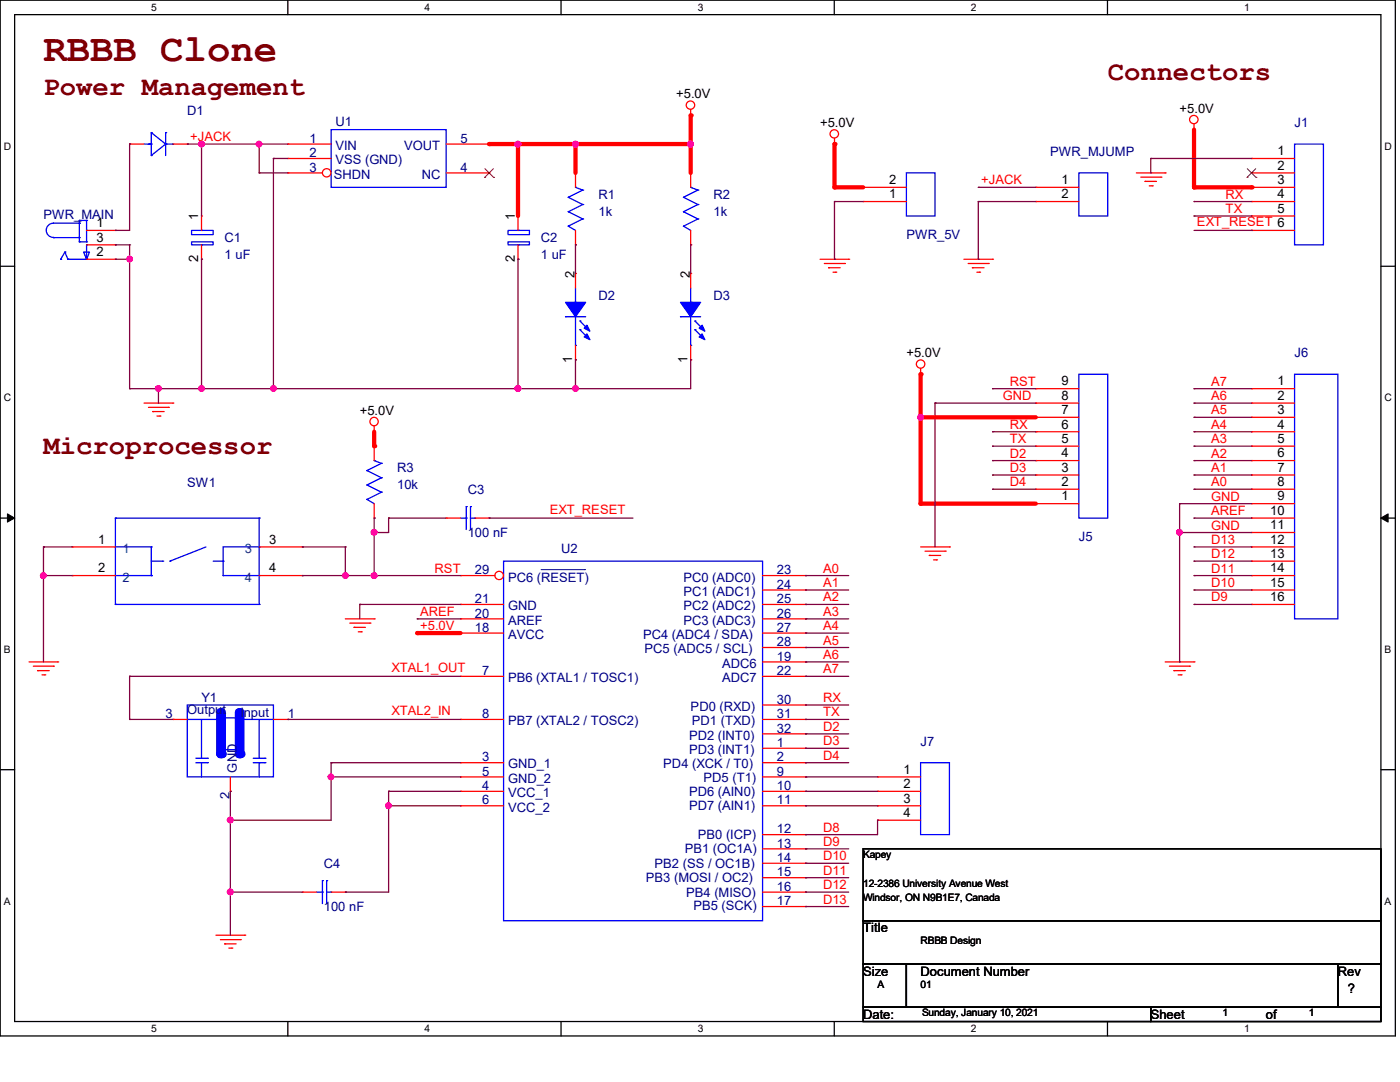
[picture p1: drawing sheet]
# OrCAD Capture schematic RBBB_CLONE_PROJECT.DSN
size A; title: RBBB Design; company: Kapey; note: 01; note: 12-2386 University Avenue West; note: Windsor, ON N9B1E7, Canada

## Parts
C1  1 uF  [CAPC2012X140N]
C2  1 uF  [CAPC2012X140N]
C3  100 nF  [CAP_0805C]
C4  100 nF  [CAP_0805C]
D1  DIODE  [SOD123]
D2  LED GREEN  [LED0805N_CML]
D3  LED GREEN  [LED0805N_CML]
J1  CON6 R/A  [blkcon100vhtm1sqsw1006]
J5  CON9 R/A  [BLKCON100VHTM1SQSW1009]
J6  CON16  [BLKCON100VHTM1SQSW10016]
J7  CON4 R/A  [BLKCON100VHTM1SQSW1004]
PWR_5V  CON2  [BLKCON100VHTM1SQSW1002]
PWR_MAIN  PJ-003A  [CUI_PJ-003A]
PWR_MJUMP  CON2  [BLKCON100VHTM1SQSW1002]
R1  1k  [STA_RNCP0603]
R2  1k  [STA_RNCP0603]
R3  10k  [STA_RNCP0603]
SW1  SWITCH SPST-NO  [SW4_FSM-5P23]
U1  LDO  [SOT-23-5_MC]
U2  IC MCU 32KB  [MA]
Y1  16.00 MHz  [3-SMD]

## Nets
+5.0V: C2.1 J1.3 J5.1 J5.7 PWR_5V.2 R1.2 R2.2 R3.2 U1.5(VOUT) U2.18(AVCC)
GND: C1.2 C2.2 C4.1 D2.1(CATHODE) D3.1(CATHODE) J1.1 J5.8 J6.9 J6.11 PWR_5V.1 PWR_MAIN.2 PWR_MAIN.3 PWR_MJUMP.2 SW1.1 SW1.2 U1.2(VSS_(GND)) U2.3(GND_1) U2.5(GND_2) U2.21(GND) Y1.2(GND)
+JACK: C1.1 D1.1 PWR_MJUMP.1 U1.1(VIN) U1.3(\~{SHDN})
A0: J6.8 U2.23(PC0_(ADC0))
A1: J6.7 U2.24(PC1_(ADC1))
A2: J6.6 U2.25(PC2_(ADC2))
A3: J6.5 U2.26(PC3_(ADC3))
A4: J6.4 U2.27(PC4_(ADC4_/_SDA))
A5: J6.3 U2.28(PC5_(ADC5_/_SCL))
A6: J6.2 U2.19(ADC6)
A7: J6.1 U2.22(ADC7)
AREF: J6.10 U2.20(AREF)
D2: J5.4 U2.32(PD2_(INT0))
D3: J5.3 U2.1(PD3_(INT1))
D4: J5.2 U2.2(PD4_(XCK_/_T0))
D8: J7.4 U2.12(PB0_(ICP))
D9: J6.16 U2.13(PB1_(OC1A))
D10: J6.15 U2.14(PB2_(SS_/_OC1B))
D11: J6.14 U2.15(PB3_(MOSI_/_OC2))
D12: J6.13 U2.16(PB4_(MISO))
D13: J6.12 U2.17(PB5_(SCK))
EXT_RESET: C3.2 J1.6
RST: C3.1 J5.9 R3.1 SW1.3 SW1.4 U2.29(PC6_(~{RESET}))
RX: J1.4 J5.6 U2.30(PD0_(RXD))
TX: J1.5 J5.5 U2.31(PD1_(TXD))
XTAL1_OUT: U2.7(PB6_(XTAL1_/_TOSC1)) Y1.3(Output)
XTAL2_IN: U2.8(PB7_(XTAL2_/_TOSC2)) Y1.1(Input)
N01680: D1.2 PWR_MAIN.1
N01894: D2.2(ANODE) R1.1
N01951: D3.2(ANODE) R2.1
N02118: J7.1 U2.9(PD5_(T1))
N02124: J7.2 U2.10(PD6_(AIN0))
N02130: J7.3 U2.11(PD7_(AIN1))
N02956: C4.2 U2.4(VCC_1) U2.6(VCC_2)

Not connected (* = marked no-connect by the designer): J1 2*; U1 4(NC)*

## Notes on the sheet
- RBBB Clone
- Connectors
- Power Management
- Microprocessor
